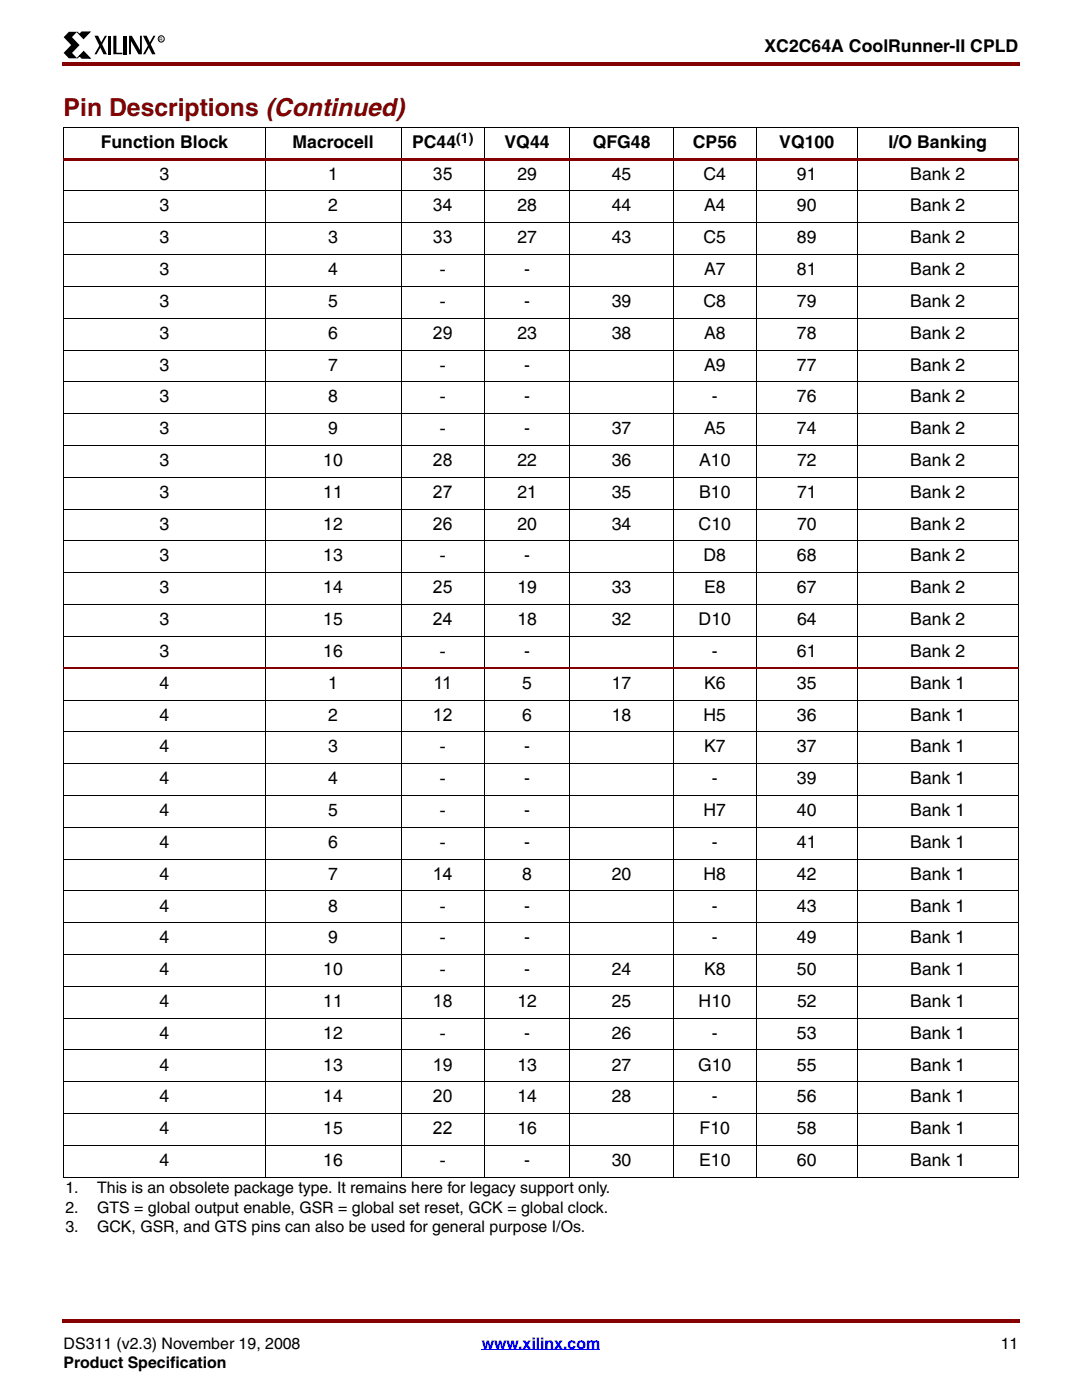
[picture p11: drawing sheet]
<svg xmlns="http://www.w3.org/2000/svg" width="216mm" height="279mm" viewBox="0 0 216 279" stroke-linecap="round" stroke-linejoin="round" font-family="sans-serif">
<g fill="#850000">
<path d="M12.4 12.4h.3v.7h-.3z"/>
<path d="M12.7 12.4h190.8v.7h-190.8z"/>
</g>
<path d="M12.7 267.1h190.5v9.8h-190.5z" fill="#fff"/>
<path d="M96.1 269.4h23.7" fill="none" stroke="#00f" stroke-width=".2"/>
<g fill="#850000">
<path d="M12.4 263.2h.3v.7h-.3z"/>
<path d="M12.7 263.2h190.8v.7h-190.8z"/>
</g>
<path d="M12.7 6.4h20.1v5.2h-20.1z" fill="#fff"/>
<path d="M13.7 6.3h1.7l-1 1.1 1.5 1.6-1.5 1.6 1 1h-1.7l-1-1 1.5-1.6-1.5-1.6zM18.8 7.1h.8l1.7 3.7h-.6zM20.9 7.1h.4l-2 3.7h-.5zM21.5 7.1h.6v3.7h-.6zM22.6 7.1h.6v3.4h1.2v.3h-1.8zM24.7 7.1h.6v3.7h-.6zM25.7 7.1h.6l1.6 2.9v-2.9h.4v3.7h-.7l-1.5-2.6v2.6h-.4zM28.5 7.1h.8l1.7 3.7h-.7zM30.6 7.1h.4l-2 3.7h-.5z" fill="#000"/>
<path d="M15.4 6.4l.5 .5 .4-.5h1.6l-1.2 1.3zM16.7 10.3l1.3 1.3h-1.7l-.4-.5-.5 .5z" fill="#000" stroke="#000" stroke-width=".2"/>
<g fill="none" stroke="#000" stroke-width=".2">
<path d="M12.7 25.4h190.5M12.7 25.4v209.5M52.9 25.4v209.6M80.1 25.4v209.6M96.6 25.4v209.6M113.7 25.4v209.6M134.3 25.4v209.6M150.9 25.4v209.6M171 25.4v209.6M203.2 25.4v209.5"/>
<circle cx="32.2" cy="7.8" r=".62"/>
</g>
<path d="M12.7 31.5h190.5v.5h-190.5z" fill="#850000"/>
<g fill="none" stroke="#000" stroke-width=".2">
<path d="M12.7 38.1h190.5M12.7 44.5h190.5M12.7 50.8h190.5M12.7 57.2h190.5M12.7 63.5h190.5M12.7 69.8h190.5M12.7 76.2h190.5M12.7 82.5h190.5M12.7 88.9h190.5M12.7 95.2h190.5M12.7 101.6h190.5M12.7 107.9h190.5"/>
<path d="M12.7 114.3h190.5M12.7 120.6h190.5M12.7 127h190.5M12.7 139.7h190.5M12.7 146h190.5M12.7 152.4h190.5M12.7 158.8h190.5M12.7 165.1h190.5M12.7 171.4h190.5M12.7 177.8h190.5M12.7 184.1h190.5M12.7 190.5h190.5"/>
<path d="M12.7 196.8h190.5M12.7 203.2h190.5M12.7 209.5h190.5M12.7 215.9h190.5M12.7 222.2h190.5M12.7 228.6h190.5M12.7 234.9h190.5"/>
</g>
<path d="M12.7 133.4h190.5" fill="none" stroke="#850000" stroke-width=".36"/>
<text font-size="4.9" fill="#850000" x="12.7" y="23.1">Pin Descriptions (Continued)</text>
<g font-size="3.5">
<text x="152.5" y="10.5">XC2C64A CoolRunner-II CPLD</text>
<text x="20.1" y="29.5">Function Block</text>
<text x="58.4" y="29.5">Macrocell</text>
<text x="82.2" y="29.5">PC44</text>
<text x="100.7" y="29.5">VQ44</text>
<text x="118.3" y="29.5">QFG48</text>
<text x="138.2" y="29.5">CP56</text>
<text x="155.5" y="29.5">VQ100</text>
<text x="177.3" y="29.5">I/O Banking</text>
<text x="31.8" y="35.9">3</text>
<text x="65.5" y="35.9">1</text>
<text x="86.4" y="35.9">35</text>
<text x="103.2" y="35.9">29</text>
<text x="122.1" y="35.9">45</text>
<text x="140.4" y="35.9">C4</text>
<text x="159" y="35.9">91</text>
<text x="181.6" y="35.9">Bank 2</text>
<text x="31.8" y="42.2">3</text>
<text x="65.5" y="42.2">2</text>
<text x="86.4" y="42.2">34</text>
<text x="103.2" y="42.2">28</text>
<text x="122.1" y="42.2">44</text>
<text x="140.5" y="42.2">A4</text>
<text x="159" y="42.2">90</text>
<text x="181.6" y="42.2">Bank 2</text>
<text x="31.8" y="48.6">3</text>
<text x="65.5" y="48.6">3</text>
<text x="86.4" y="48.6">33</text>
<text x="103.2" y="48.6">27</text>
<text x="122.1" y="48.6">43</text>
<text x="140.4" y="48.6">C5</text>
<text x="159" y="48.6">89</text>
<text x="181.6" y="48.6">Bank 2</text>
<text x="31.8" y="54.9">3</text>
<text x="65.5" y="54.9">4</text>
<text x="87.8" y="54.9">-</text>
<text x="104.6" y="54.9">-</text>
<text x="140.5" y="54.9">A7</text>
<text x="159" y="54.9">81</text>
<text x="181.6" y="54.9">Bank 2</text>
<text x="31.8" y="61.3">3</text>
<text x="65.5" y="61.3">5</text>
<text x="87.8" y="61.3">-</text>
<text x="104.6" y="61.3">-</text>
<text x="122.1" y="61.3">39</text>
<text x="140.4" y="61.3">C8</text>
<text x="159" y="61.3">79</text>
<text x="181.6" y="61.3">Bank 2</text>
<text x="31.8" y="67.6">3</text>
<text x="65.5" y="67.6">6</text>
<text x="86.4" y="67.6">29</text>
<text x="103.2" y="67.6">23</text>
<text x="122.1" y="67.6">38</text>
<text x="140.5" y="67.6">A8</text>
<text x="159" y="67.6">78</text>
<text x="181.6" y="67.6">Bank 2</text>
<text x="31.8" y="74">3</text>
<text x="65.5" y="74">7</text>
<text x="87.8" y="74">-</text>
<text x="104.6" y="74">-</text>
<text x="140.5" y="74">A9</text>
<text x="159" y="74">77</text>
<text x="181.6" y="74">Bank 2</text>
<text x="31.8" y="80.3">3</text>
<text x="65.5" y="80.3">8</text>
<text x="87.8" y="80.3">-</text>
<text x="104.6" y="80.3">-</text>
<text x="142" y="80.3">-</text>
<text x="159" y="80.3">76</text>
<text x="181.6" y="80.3">Bank 2</text>
<text x="31.8" y="86.7">3</text>
<text x="65.5" y="86.7">9</text>
<text x="87.8" y="86.7">-</text>
<text x="104.6" y="86.7">-</text>
<text x="122.1" y="86.7">37</text>
<text x="140.5" y="86.7">A5</text>
<text x="159" y="86.7">74</text>
<text x="181.6" y="86.7">Bank 2</text>
<text x="31.8" y="93">3</text>
<text x="64.5" y="93">10</text>
<text x="86.4" y="93">28</text>
<text x="103.2" y="93">22</text>
<text x="122.1" y="93">36</text>
<text x="139.5" y="93">A10</text>
<text x="159" y="93">72</text>
<text x="181.6" y="93">Bank 2</text>
<text x="31.8" y="99.4">3</text>
<text x="64.5" y="99.4">11</text>
<text x="86.4" y="99.4">27</text>
<text x="103.2" y="99.4">21</text>
<text x="122.1" y="99.4">35</text>
<text x="139.5" y="99.4">B10</text>
<text x="159" y="99.4">71</text>
<text x="181.6" y="99.4">Bank 2</text>
<text x="31.8" y="105.7">3</text>
<text x="64.5" y="105.7">12</text>
<text x="86.4" y="105.7">26</text>
<text x="103.2" y="105.7">20</text>
<text x="122.1" y="105.7">34</text>
<text x="139.4" y="105.7">C10</text>
<text x="159" y="105.7">70</text>
<text x="181.6" y="105.7">Bank 2</text>
<text x="31.8" y="112.1">3</text>
<text x="64.5" y="112.1">13</text>
<text x="87.8" y="112.1">-</text>
<text x="104.6" y="112.1">-</text>
<text x="140.4" y="112.1">D8</text>
<text x="159" y="112.1">68</text>
<text x="181.6" y="112.1">Bank 2</text>
<text x="31.8" y="118.4">3</text>
<text x="64.5" y="118.4">14</text>
<text x="86.4" y="118.4">25</text>
<text x="103.2" y="118.4">19</text>
<text x="122.1" y="118.4">33</text>
<text x="140.5" y="118.4">E8</text>
<text x="159" y="118.4">67</text>
<text x="181.6" y="118.4">Bank 2</text>
<text x="31.8" y="124.8">3</text>
<text x="64.5" y="124.8">15</text>
<text x="86.4" y="124.8">24</text>
<text x="103.2" y="124.8">18</text>
<text x="122.1" y="124.8">32</text>
<text x="139.4" y="124.8">D10</text>
<text x="159" y="124.8">64</text>
<text x="181.6" y="124.8">Bank 2</text>
<text x="31.8" y="131.1">3</text>
<text x="64.5" y="131.1">16</text>
<text x="87.8" y="131.1">-</text>
<text x="104.6" y="131.1">-</text>
<text x="142" y="131.1">-</text>
<text x="159" y="131.1">61</text>
<text x="181.6" y="131.1">Bank 2</text>
<text x="31.8" y="137.5">4</text>
<text x="65.5" y="137.5">1</text>
<text x="86.5" y="137.5">11</text>
<text x="104.2" y="137.5">5</text>
<text x="122.1" y="137.5">17</text>
<text x="140.5" y="137.5">K6</text>
<text x="159" y="137.5">35</text>
<text x="181.6" y="137.5">Bank 1</text>
<text x="31.8" y="143.8">4</text>
<text x="65.5" y="143.8">2</text>
<text x="86.4" y="143.8">12</text>
<text x="104.2" y="143.8">6</text>
<text x="122.1" y="143.8">18</text>
<text x="140.4" y="143.8">H5</text>
<text x="159" y="143.8">36</text>
<text x="181.6" y="143.8">Bank 1</text>
<text x="31.8" y="150.2">4</text>
<text x="65.5" y="150.2">3</text>
<text x="87.8" y="150.2">-</text>
<text x="104.6" y="150.2">-</text>
<text x="140.5" y="150.2">K7</text>
<text x="159" y="150.2">37</text>
<text x="181.6" y="150.2">Bank 1</text>
<text x="31.8" y="156.5">4</text>
<text x="65.5" y="156.5">4</text>
<text x="87.8" y="156.5">-</text>
<text x="104.6" y="156.5">-</text>
<text x="142" y="156.5">-</text>
<text x="159" y="156.5">39</text>
<text x="181.6" y="156.5">Bank 1</text>
<text x="31.8" y="162.9">4</text>
<text x="65.5" y="162.9">5</text>
<text x="87.8" y="162.9">-</text>
<text x="104.6" y="162.9">-</text>
<text x="140.4" y="162.9">H7</text>
<text x="159" y="162.9">40</text>
<text x="181.6" y="162.9">Bank 1</text>
<text x="31.8" y="169.2">4</text>
<text x="65.5" y="169.2">6</text>
<text x="87.8" y="169.2">-</text>
<text x="104.6" y="169.2">-</text>
<text x="142" y="169.2">-</text>
<text x="159" y="169.2">41</text>
<text x="181.6" y="169.2">Bank 1</text>
<text x="31.8" y="175.6">4</text>
<text x="65.5" y="175.6">7</text>
<text x="86.4" y="175.6">14</text>
<text x="104.2" y="175.6">8</text>
<text x="122.1" y="175.6">20</text>
<text x="140.4" y="175.6">H8</text>
<text x="159" y="175.6">42</text>
<text x="181.6" y="175.6">Bank 1</text>
<text x="31.8" y="181.9">4</text>
<text x="65.5" y="181.9">8</text>
<text x="87.8" y="181.9">-</text>
<text x="104.6" y="181.9">-</text>
<text x="142" y="181.9">-</text>
<text x="159" y="181.9">43</text>
<text x="181.6" y="181.9">Bank 1</text>
<text x="31.8" y="188.3">4</text>
<text x="65.5" y="188.3">9</text>
<text x="87.8" y="188.3">-</text>
<text x="104.6" y="188.3">-</text>
<text x="142" y="188.3">-</text>
<text x="159" y="188.3">49</text>
<text x="181.6" y="188.3">Bank 1</text>
<text x="31.8" y="194.6">4</text>
<text x="64.5" y="194.6">10</text>
<text x="87.8" y="194.6">-</text>
<text x="104.6" y="194.6">-</text>
<text x="122.1" y="194.6">24</text>
<text x="140.5" y="194.6">K8</text>
<text x="159" y="194.6">50</text>
<text x="181.6" y="194.6">Bank 1</text>
<text x="31.8" y="201">4</text>
<text x="64.5" y="201">11</text>
<text x="86.4" y="201">18</text>
<text x="103.2" y="201">12</text>
<text x="122.1" y="201">25</text>
<text x="139.4" y="201">H10</text>
<text x="159" y="201">52</text>
<text x="181.6" y="201">Bank 1</text>
<text x="31.8" y="207.3">4</text>
<text x="64.5" y="207.3">12</text>
<text x="87.8" y="207.3">-</text>
<text x="104.6" y="207.3">-</text>
<text x="122.1" y="207.3">26</text>
<text x="142" y="207.3">-</text>
<text x="159" y="207.3">53</text>
<text x="181.6" y="207.3">Bank 1</text>
<text x="31.8" y="213.7">4</text>
<text x="64.5" y="213.7">13</text>
<text x="86.4" y="213.7">19</text>
<text x="103.2" y="213.7">13</text>
<text x="122.1" y="213.7">27</text>
<text x="139.3" y="213.7">G10</text>
<text x="159" y="213.7">55</text>
<text x="181.6" y="213.7">Bank 1</text>
<text x="31.8" y="220">4</text>
<text x="64.5" y="220">14</text>
<text x="86.4" y="220">20</text>
<text x="103.2" y="220">14</text>
<text x="122.1" y="220">28</text>
<text x="142.1" y="220">-</text>
<text x="159" y="220">56</text>
<text x="181.6" y="220">Bank 1</text>
<text x="31.8" y="226.4">4</text>
<text x="64.5" y="226.4">15</text>
<text x="86.4" y="226.4">22</text>
<text x="103.2" y="226.4">16</text>
<text x="139.6" y="226.4">F10</text>
<text x="159" y="226.4">58</text>
<text x="181.6" y="226.4">Bank 1</text>
<text x="31.8" y="232.7">4</text>
<text x="64.5" y="232.7">16</text>
<text x="87.8" y="232.7">-</text>
<text x="104.6" y="232.7">-</text>
<text x="122.1" y="232.7">30</text>
<text x="139.5" y="232.7">E10</text>
<text x="159" y="232.7">60</text>
<text x="181.6" y="232.7">Bank 1</text>
</g>
<g font-size="3.2">
<text x="13" y="238.1">1.</text>
<text x="19.4" y="238.1">This is an obsolete package type. It remains here for legacy support only.</text>
<text x="13" y="242">2.</text>
<text x="13" y="245.9">3.</text>
<text x="19.4" y="242">GTS = global output enable, GSR = global set reset, GCK = global clock.</text>
<text x="19.4" y="245.9">GCK, GSR, and GTS pins can also be used for general purpose I/Os.</text>
<text x="12.7" y="269.2">DS311 (v2.3) November 19, 2008</text>
<text x="199.7" y="269.2">11</text>
<text x="12.7" y="273">Product Specification</text>
</g>
<text font-size="3.2" fill="#00f" x="96.1" y="269.2">www.xilinx.com</text>
<text font-size="2.8" x="91" y="28.4">(1)</text>
<text font-size="1" x="31.8" y="8.1">R</text>
</svg>
